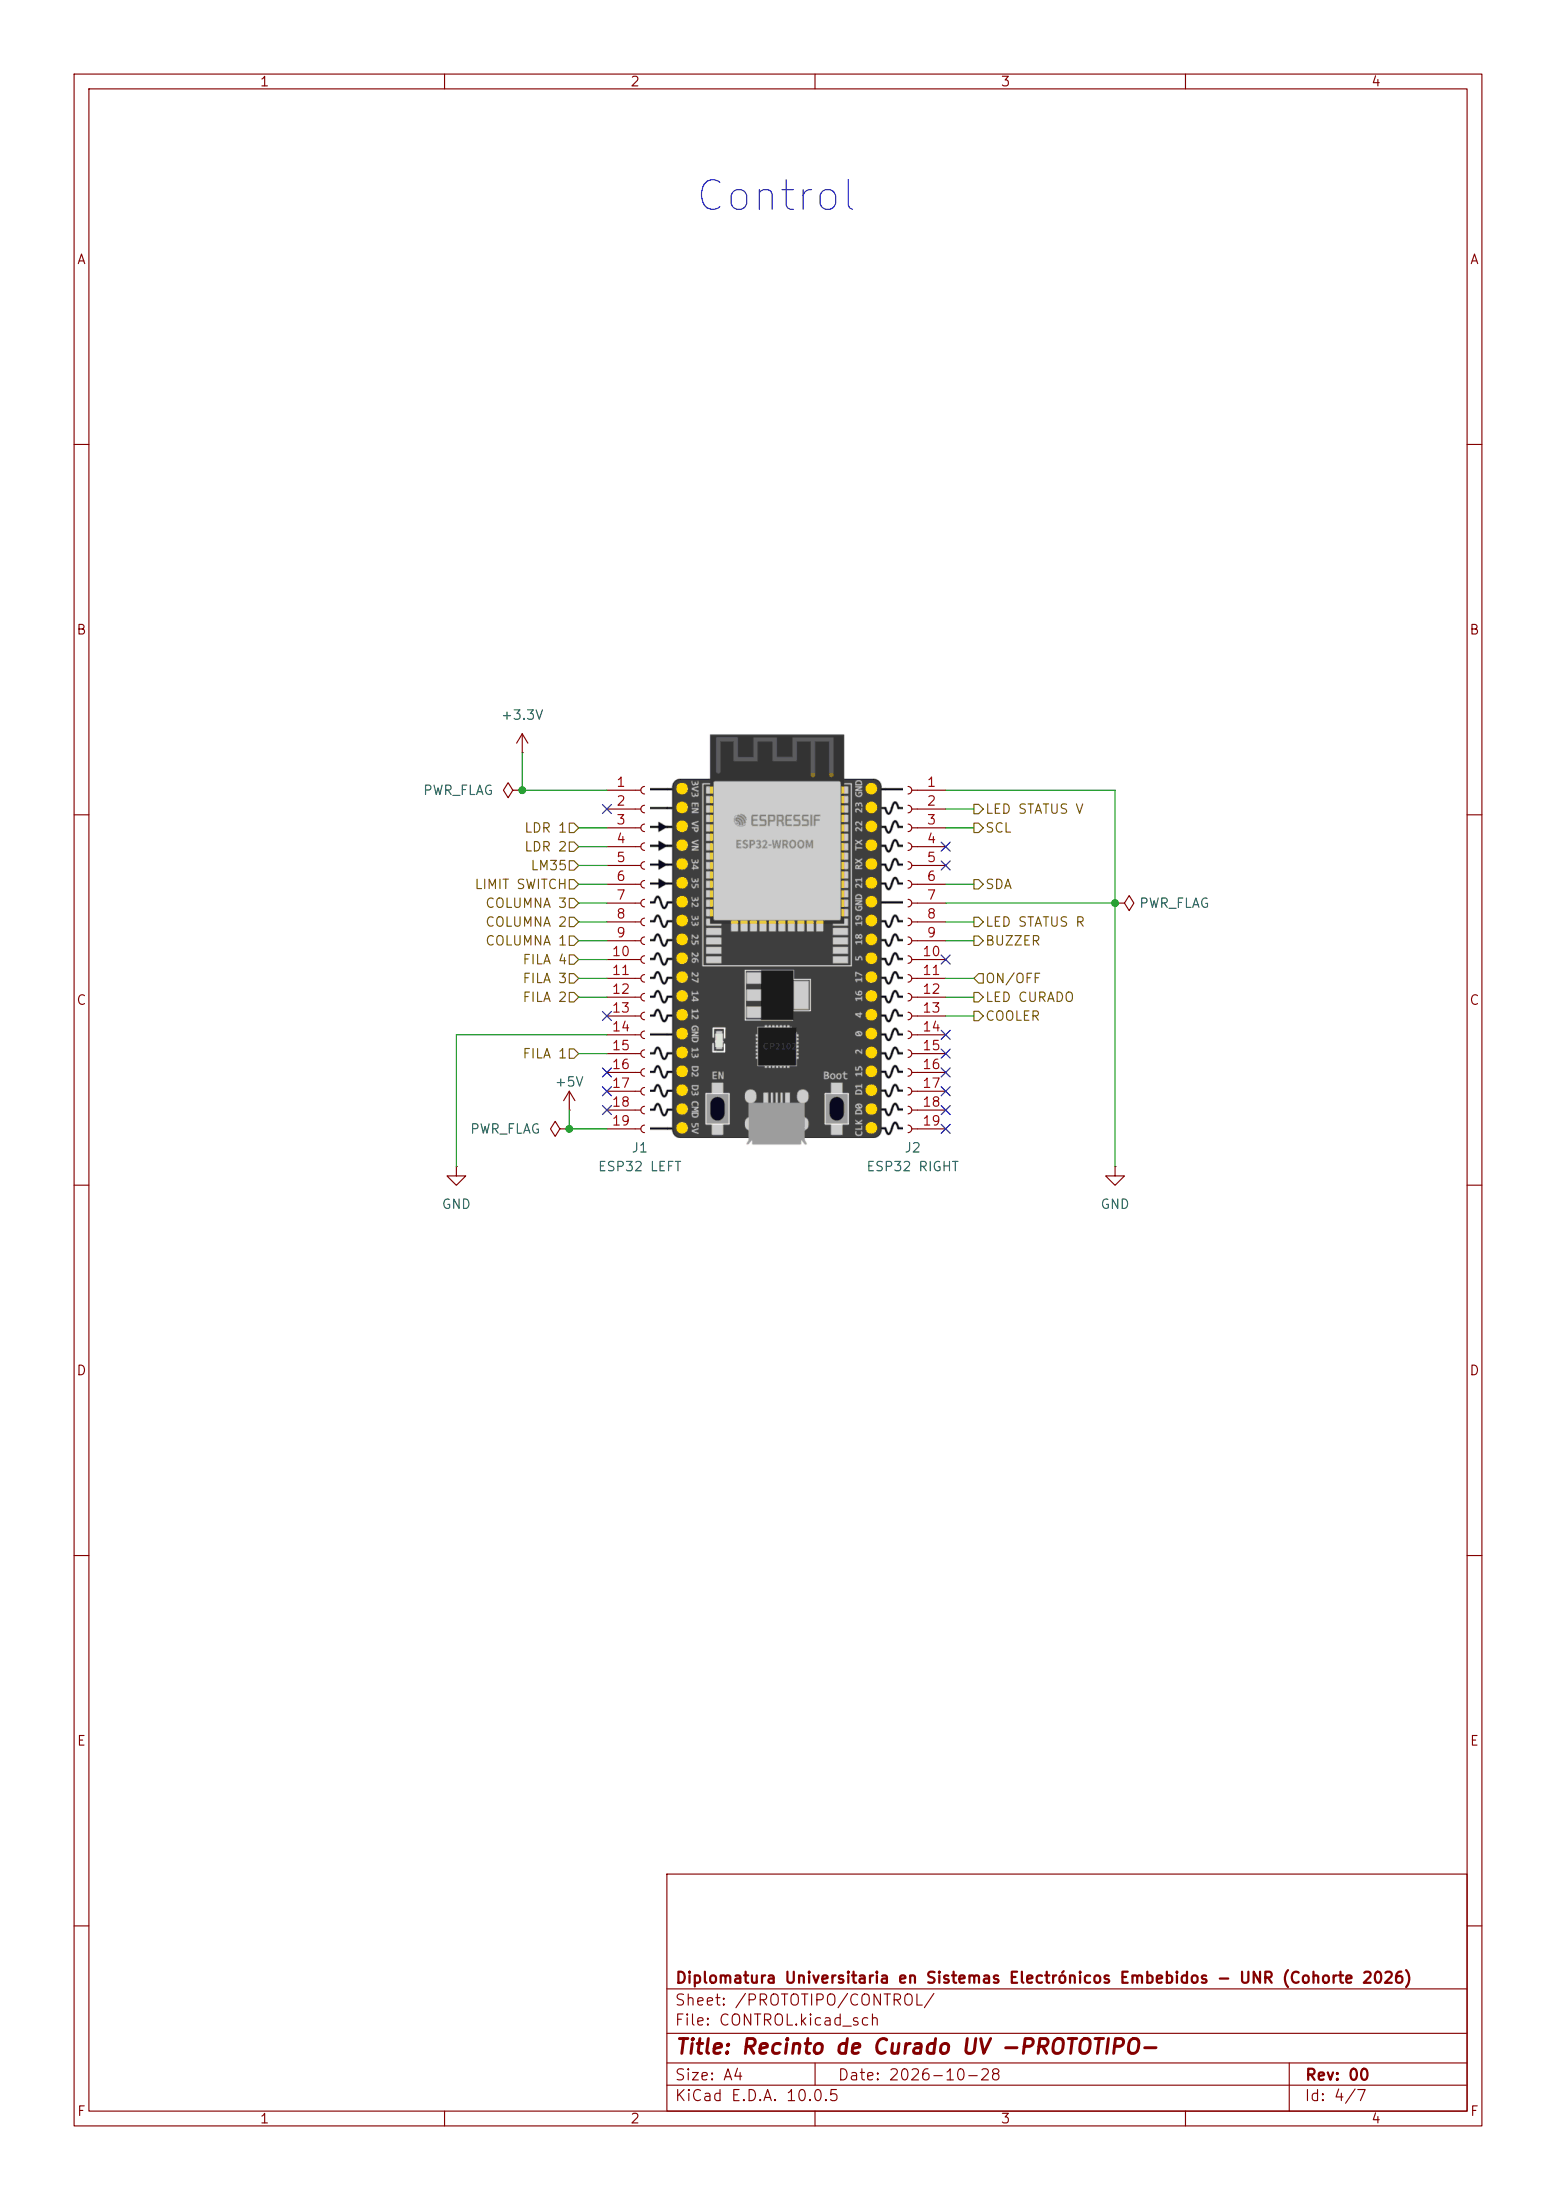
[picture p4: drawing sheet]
(kicad_sch
 (version 20260306)
 (generator "eeschema")
 (generator_version "10.0")
 (paper "A4" portrait)
 (title_block
  (title "Recinto de Curado UV -PROTOTIPO-")
  (date "2026-10-28")
  (rev "00")
  (company "Diplomatura Universitaria en Sistemas Electrónicos Embebidos - UNR (Cohorte 2026)"))
 (lib_symbols
  (symbol "Connector:Conn_01x19_Socket"
   (pin_names
    (offset 1.016) (hide yes)) (exclude_from_sim no) (in_bom yes) (on_board yes)
   (in_pos_files yes)
   (duplicate_pin_numbers_are_jumpers no)
   (property "Reference" "J" (at 0 25.4 0) (show_name no) (do_not_autoplace no) (effects (font (size 1.27 1.27))))
   (property "Value" "Conn_01x19_Socket" (at 0 -25.4 0) (show_name no) (do_not_autoplace no) (effects (font (size 1.27 1.27))))
   (property "Footprint" "" (at 0 0 0) (show_name no) (do_not_autoplace no) (hide yes) (effects (font (size 1.27 1.27))))
   (property "Datasheet" "" (at 0 0 0) (show_name no) (do_not_autoplace no) (hide yes) (effects (font (size 1.27 1.27))))
   (property "Description" "Generic connector, single row, 01x19, script generated" (at 0 0 0) (show_name no) (do_not_autoplace no) (hide yes) (effects (font (size 1.27 1.27))))
   (property "ki_locked" "" (at 0 0 0) (show_name no) (do_not_autoplace no) (effects (font (size 1.27 1.27))))
   (symbol "Conn_01x19_Socket_1_1"
    (polyline (pts (xy -1.27 22.86) (xy -0.508 22.86)) (stroke (width 0.1524) (type default)) (fill (type none)))
    (polyline (pts (xy -1.27 20.32) (xy -0.508 20.32)) (stroke (width 0.1524) (type default)) (fill (type none)))
    (polyline (pts (xy -1.27 17.78) (xy -0.508 17.78)) (stroke (width 0.1524) (type default)) (fill (type none)))
    (polyline (pts (xy -1.27 15.24) (xy -0.508 15.24)) (stroke (width 0.1524) (type default)) (fill (type none)))
    (polyline (pts (xy -1.27 12.7) (xy -0.508 12.7)) (stroke (width 0.1524) (type default)) (fill (type none)))
    (polyline (pts (xy -1.27 10.16) (xy -0.508 10.16)) (stroke (width 0.1524) (type default)) (fill (type none)))
    (polyline (pts (xy -1.27 7.62) (xy -0.508 7.62)) (stroke (width 0.1524) (type default)) (fill (type none)))
    (polyline (pts (xy -1.27 5.08) (xy -0.508 5.08)) (stroke (width 0.1524) (type default)) (fill (type none)))
    (polyline (pts (xy -1.27 2.54) (xy -0.508 2.54)) (stroke (width 0.1524) (type default)) (fill (type none)))
    (polyline (pts (xy -1.27 0) (xy -0.508 0)) (stroke (width 0.1524) (type default)) (fill (type none)))
    (polyline (pts (xy -1.27 -2.54) (xy -0.508 -2.54)) (stroke (width 0.1524) (type default)) (fill (type none)))
    (polyline (pts (xy -1.27 -5.08) (xy -0.508 -5.08)) (stroke (width 0.1524) (type default)) (fill (type none)))
    (polyline (pts (xy -1.27 -7.62) (xy -0.508 -7.62)) (stroke (width 0.1524) (type default)) (fill (type none)))
    (polyline (pts (xy -1.27 -10.16) (xy -0.508 -10.16)) (stroke (width 0.1524) (type default)) (fill (type none)))
    (polyline (pts (xy -1.27 -12.7) (xy -0.508 -12.7)) (stroke (width 0.1524) (type default)) (fill (type none)))
    (polyline (pts (xy -1.27 -15.24) (xy -0.508 -15.24)) (stroke (width 0.1524) (type default)) (fill (type none)))
    (polyline (pts (xy -1.27 -17.78) (xy -0.508 -17.78)) (stroke (width 0.1524) (type default)) (fill (type none)))
    (polyline (pts (xy -1.27 -20.32) (xy -0.508 -20.32)) (stroke (width 0.1524) (type default)) (fill (type none)))
    (polyline (pts (xy -1.27 -22.86) (xy -0.508 -22.86)) (stroke (width 0.1524) (type default)) (fill (type none)))
    (arc (start 0 22.352) (mid -0.5058 22.86) (end 0 23.368) (stroke (width 0.1524) (type default)) (fill (type none)))
    (arc (start 0 19.812) (mid -0.5058 20.32) (end 0 20.828) (stroke (width 0.1524) (type default)) (fill (type none)))
    (arc (start 0 17.272) (mid -0.5058 17.78) (end 0 18.288) (stroke (width 0.1524) (type default)) (fill (type none)))
    (arc (start 0 14.732) (mid -0.5058 15.24) (end 0 15.748) (stroke (width 0.1524) (type default)) (fill (type none)))
    (arc (start 0 12.192) (mid -0.5058 12.7) (end 0 13.208) (stroke (width 0.1524) (type default)) (fill (type none)))
    (arc (start 0 9.652) (mid -0.5058 10.16) (end 0 10.668) (stroke (width 0.1524) (type default)) (fill (type none)))
    (arc (start 0 7.112) (mid -0.5058 7.62) (end 0 8.128) (stroke (width 0.1524) (type default)) (fill (type none)))
    (arc (start 0 4.572) (mid -0.5058 5.08) (end 0 5.588) (stroke (width 0.1524) (type default)) (fill (type none)))
    (arc (start 0 2.032) (mid -0.5058 2.54) (end 0 3.048) (stroke (width 0.1524) (type default)) (fill (type none)))
    (arc (start 0 -0.508) (mid -0.5058 0) (end 0 0.508) (stroke (width 0.1524) (type default)) (fill (type none)))
    (arc (start 0 -3.048) (mid -0.5058 -2.54) (end 0 -2.032) (stroke (width 0.1524) (type default)) (fill (type none)))
    (arc (start 0 -5.588) (mid -0.5058 -5.08) (end 0 -4.572) (stroke (width 0.1524) (type default)) (fill (type none)))
    (arc (start 0 -8.128) (mid -0.5058 -7.62) (end 0 -7.112) (stroke (width 0.1524) (type default)) (fill (type none)))
    (arc (start 0 -10.668) (mid -0.5058 -10.16) (end 0 -9.652) (stroke (width 0.1524) (type default)) (fill (type none)))
    (arc (start 0 -13.208) (mid -0.5058 -12.7) (end 0 -12.192) (stroke (width 0.1524) (type default)) (fill (type none)))
    (arc (start 0 -15.748) (mid -0.5058 -15.24) (end 0 -14.732) (stroke (width 0.1524) (type default)) (fill (type none)))
    (arc (start 0 -18.288) (mid -0.5058 -17.78) (end 0 -17.272) (stroke (width 0.1524) (type default)) (fill (type none)))
    (arc (start 0 -20.828) (mid -0.5058 -20.32) (end 0 -19.812) (stroke (width 0.1524) (type default)) (fill (type none)))
    (arc (start 0 -23.368) (mid -0.5058 -22.86) (end 0 -22.352) (stroke (width 0.1524) (type default)) (fill (type none)))
    (pin passive line (at -5.08 22.86 0) (length 3.81) (name "Pin_1" (effects (font (size 1.27 1.27)))) (number "1" (effects (font (size 1.27 1.27)))))
    (pin passive line (at -5.08 20.32 0) (length 3.81) (name "Pin_2" (effects (font (size 1.27 1.27)))) (number "2" (effects (font (size 1.27 1.27)))))
    (pin passive line (at -5.08 17.78 0) (length 3.81) (name "Pin_3" (effects (font (size 1.27 1.27)))) (number "3" (effects (font (size 1.27 1.27)))))
    (pin passive line (at -5.08 15.24 0) (length 3.81) (name "Pin_4" (effects (font (size 1.27 1.27)))) (number "4" (effects (font (size 1.27 1.27)))))
    (pin passive line (at -5.08 12.7 0) (length 3.81) (name "Pin_5" (effects (font (size 1.27 1.27)))) (number "5" (effects (font (size 1.27 1.27)))))
    (pin passive line (at -5.08 10.16 0) (length 3.81) (name "Pin_6" (effects (font (size 1.27 1.27)))) (number "6" (effects (font (size 1.27 1.27)))))
    (pin passive line (at -5.08 7.62 0) (length 3.81) (name "Pin_7" (effects (font (size 1.27 1.27)))) (number "7" (effects (font (size 1.27 1.27)))))
    (pin passive line (at -5.08 5.08 0) (length 3.81) (name "Pin_8" (effects (font (size 1.27 1.27)))) (number "8" (effects (font (size 1.27 1.27)))))
    (pin passive line (at -5.08 2.54 0) (length 3.81) (name "Pin_9" (effects (font (size 1.27 1.27)))) (number "9" (effects (font (size 1.27 1.27)))))
    (pin passive line (at -5.08 0 0) (length 3.81) (name "Pin_10" (effects (font (size 1.27 1.27)))) (number "10" (effects (font (size 1.27 1.27)))))
    (pin passive line (at -5.08 -2.54 0) (length 3.81) (name "Pin_11" (effects (font (size 1.27 1.27)))) (number "11" (effects (font (size 1.27 1.27)))))
    (pin passive line (at -5.08 -5.08 0) (length 3.81) (name "Pin_12" (effects (font (size 1.27 1.27)))) (number "12" (effects (font (size 1.27 1.27)))))
    (pin passive line (at -5.08 -7.62 0) (length 3.81) (name "Pin_13" (effects (font (size 1.27 1.27)))) (number "13" (effects (font (size 1.27 1.27)))))
    (pin passive line (at -5.08 -10.16 0) (length 3.81) (name "Pin_14" (effects (font (size 1.27 1.27)))) (number "14" (effects (font (size 1.27 1.27)))))
    (pin passive line (at -5.08 -12.7 0) (length 3.81) (name "Pin_15" (effects (font (size 1.27 1.27)))) (number "15" (effects (font (size 1.27 1.27)))))
    (pin passive line (at -5.08 -15.24 0) (length 3.81) (name "Pin_16" (effects (font (size 1.27 1.27)))) (number "16" (effects (font (size 1.27 1.27)))))
    (pin passive line (at -5.08 -17.78 0) (length 3.81) (name "Pin_17" (effects (font (size 1.27 1.27)))) (number "17" (effects (font (size 1.27 1.27)))))
    (pin passive line (at -5.08 -20.32 0) (length 3.81) (name "Pin_18" (effects (font (size 1.27 1.27)))) (number "18" (effects (font (size 1.27 1.27)))))
    (pin passive line (at -5.08 -22.86 0) (length 3.81) (name "Pin_19" (effects (font (size 1.27 1.27)))) (number "19" (effects (font (size 1.27 1.27))))))
   (embedded_fonts no))
  (symbol "power:+3.3V"
   (power global)
   (pin_numbers (hide yes))
   (pin_names
    (offset 0) (hide yes)) (exclude_from_sim no) (in_bom yes) (on_board yes)
   (in_pos_files yes)
   (duplicate_pin_numbers_are_jumpers no)
   (property "Reference" "#PWR" (at 0 -3.81 0) (show_name no) (do_not_autoplace no) (hide yes) (effects (font (size 1.27 1.27))))
   (property "Value" "+3.3V" (at 0 3.556 0) (show_name no) (do_not_autoplace no) (effects (font (size 1.27 1.27))))
   (property "Footprint" "" (at 0 0 0) (show_name no) (do_not_autoplace no) (hide yes) (effects (font (size 1.27 1.27))))
   (property "Datasheet" "" (at 0 0 0) (show_name no) (do_not_autoplace no) (hide yes) (effects (font (size 1.27 1.27))))
   (property "Description" "Power symbol creates a global label with name \"+3.3V\"" (at 0 0 0) (show_name no) (do_not_autoplace no) (hide yes) (effects (font (size 1.27 1.27))))
   (symbol "+3.3V_0_1"
    (polyline (pts (xy -0.762 1.27) (xy 0 2.54)) (stroke (width 0) (type default)) (fill (type none)))
    (polyline (pts (xy 0 2.54) (xy 0.762 1.27)) (stroke (width 0) (type default)) (fill (type none)))
    (polyline (pts (xy 0 0) (xy 0 2.54)) (stroke (width 0) (type default)) (fill (type none))))
   (symbol "+3.3V_1_1"
    (pin power_in line (at 0 0 90) (length 0) (name "" (effects (font (size 1.27 1.27)))) (number "1" (effects (font (size 1.27 1.27))))))
   (embedded_fonts no))
  (symbol "power:+5V"
   (power global)
   (pin_numbers (hide yes))
   (pin_names
    (offset 0) (hide yes)) (exclude_from_sim no) (in_bom yes) (on_board yes)
   (in_pos_files yes)
   (duplicate_pin_numbers_are_jumpers no)
   (property "Reference" "#PWR" (at 0 -3.81 0) (show_name no) (do_not_autoplace no) (hide yes) (effects (font (size 1.27 1.27))))
   (property "Value" "+5V" (at 0 3.556 0) (show_name no) (do_not_autoplace no) (effects (font (size 1.27 1.27))))
   (property "Footprint" "" (at 0 0 0) (show_name no) (do_not_autoplace no) (hide yes) (effects (font (size 1.27 1.27))))
   (property "Datasheet" "" (at 0 0 0) (show_name no) (do_not_autoplace no) (hide yes) (effects (font (size 1.27 1.27))))
   (property "Description" "Power symbol creates a global label with name \"+5V\"" (at 0 0 0) (show_name no) (do_not_autoplace no) (hide yes) (effects (font (size 1.27 1.27))))
   (symbol "+5V_0_1"
    (polyline (pts (xy -0.762 1.27) (xy 0 2.54)) (stroke (width 0) (type default)) (fill (type none)))
    (polyline (pts (xy 0 2.54) (xy 0.762 1.27)) (stroke (width 0) (type default)) (fill (type none)))
    (polyline (pts (xy 0 0) (xy 0 2.54)) (stroke (width 0) (type default)) (fill (type none))))
   (symbol "+5V_1_1"
    (pin power_in line (at 0 0 90) (length 0) (name "" (effects (font (size 1.27 1.27)))) (number "1" (effects (font (size 1.27 1.27))))))
   (embedded_fonts no))
  (symbol "power:GND"
   (power global)
   (pin_numbers (hide yes))
   (pin_names
    (offset 0) (hide yes)) (exclude_from_sim no) (in_bom yes) (on_board yes)
   (in_pos_files yes)
   (duplicate_pin_numbers_are_jumpers no)
   (property "Reference" "#PWR" (at 0 -6.35 0) (show_name no) (do_not_autoplace no) (hide yes) (effects (font (size 1.27 1.27))))
   (property "Value" "GND" (at 0 -3.81 0) (show_name no) (do_not_autoplace no) (effects (font (size 1.27 1.27))))
   (property "Footprint" "" (at 0 0 0) (show_name no) (do_not_autoplace no) (hide yes) (effects (font (size 1.27 1.27))))
   (property "Datasheet" "" (at 0 0 0) (show_name no) (do_not_autoplace no) (hide yes) (effects (font (size 1.27 1.27))))
   (property "Description" "Power symbol creates a global label with name \"GND\" , ground" (at 0 0 0) (show_name no) (do_not_autoplace no) (hide yes) (effects (font (size 1.27 1.27))))
   (symbol "GND_0_1"
    (polyline (pts (xy 0 0) (xy 0 -1.27) (xy 1.27 -1.27) (xy 0 -2.54) (xy -1.27 -1.27) (xy 0 -1.27)) (stroke (width 0) (type default)) (fill (type none))))
   (symbol "GND_1_1"
    (pin power_in line (at 0 0 270) (length 0) (name "" (effects (font (size 1.27 1.27)))) (number "1" (effects (font (size 1.27 1.27))))))
   (embedded_fonts no))
  (symbol "power:PWR_FLAG"
   (power global)
   (pin_numbers (hide yes))
   (pin_names
    (offset 0) (hide yes)) (exclude_from_sim no) (in_bom yes) (on_board yes)
   (in_pos_files yes)
   (duplicate_pin_numbers_are_jumpers no)
   (property "Reference" "#FLG" (at 0 1.905 0) (show_name no) (do_not_autoplace no) (hide yes) (effects (font (size 1.27 1.27))))
   (property "Value" "PWR_FLAG" (at 0 3.81 0) (show_name no) (do_not_autoplace no) (effects (font (size 1.27 1.27))))
   (property "Footprint" "" (at 0 0 0) (show_name no) (do_not_autoplace no) (hide yes) (effects (font (size 1.27 1.27))))
   (property "Datasheet" "" (at 0 0 0) (show_name no) (do_not_autoplace no) (hide yes) (effects (font (size 1.27 1.27))))
   (property "Description" "Special symbol for telling ERC where power comes from" (at 0 0 0) (show_name no) (do_not_autoplace no) (hide yes) (effects (font (size 1.27 1.27))))
   (symbol "PWR_FLAG_0_0"
    (pin power_out line (at 0 0 90) (length 0) (name "" (effects (font (size 1.27 1.27)))) (number "1" (effects (font (size 1.27 1.27))))))
   (symbol "PWR_FLAG_0_1"
    (polyline (pts (xy 0 0) (xy 0 1.27) (xy -1.016 1.905) (xy 0 2.54) (xy 1.016 1.905) (xy 0 1.27)) (stroke (width 0) (type default)) (fill (type none))))
   (embedded_fonts no)))
 (text "Control"
  (exclude_from_sim no)
  (at 104.775 26.67 0)
  (effects (font (size 4 4))))
 (junction
  (at 70.485 106.68)
  (diameter 0)
  (color 0 0 0 0))
 (junction
  (at 150.495 121.92)
  (diameter 0)
  (color 0 0 0 0))
 (junction
  (at 76.835 152.4)
  (diameter 0)
  (color 0 0 0 0))
 (no_connect
  (at 127.635 142.24))
 (no_connect
  (at 81.915 144.78))
 (no_connect
  (at 81.915 149.86))
 (no_connect
  (at 81.915 137.16))
 (no_connect
  (at 81.915 147.32))
 (no_connect
  (at 81.915 109.22))
 (no_connect
  (at 127.635 144.78))
 (no_connect
  (at 127.635 147.32))
 (no_connect
  (at 127.635 139.7))
 (no_connect
  (at 127.635 116.84))
 (no_connect
  (at 127.635 152.4))
 (no_connect
  (at 127.635 114.3))
 (no_connect
  (at 127.635 129.54))
 (no_connect
  (at 127.635 149.86))
 (wire
  (pts (xy 81.915 152.4) (xy 76.835 152.4))
  (stroke (width 0) (type default)))
 (wire
  (pts (xy 127.635 132.08) (xy 131.445 132.08))
  (stroke (width 0) (type default)))
 (wire
  (pts (xy 78.105 114.3) (xy 81.915 114.3))
  (stroke (width 0) (type default)))
 (wire
  (pts (xy 61.595 139.7) (xy 61.595 157.48))
  (stroke (width 0) (type default)))
 (wire
  (pts (xy 78.105 129.54) (xy 81.915 129.54))
  (stroke (width 0) (type default)))
 (wire
  (pts (xy 150.495 106.68) (xy 150.495 121.92))
  (stroke (width 0) (type default)))
 (wire
  (pts (xy 127.635 111.76) (xy 131.445 111.76))
  (stroke (width 0) (type default)))
 (wire
  (pts (xy 78.105 142.24) (xy 81.915 142.24))
  (stroke (width 0) (type default)))
 (wire
  (pts (xy 78.105 119.38) (xy 81.915 119.38))
  (stroke (width 0) (type default)))
 (wire
  (pts (xy 127.635 106.68) (xy 150.495 106.68))
  (stroke (width 0) (type default)))
 (wire
  (pts (xy 78.105 116.84) (xy 81.915 116.84))
  (stroke (width 0) (type default)))
 (wire
  (pts (xy 78.105 124.46) (xy 81.915 124.46))
  (stroke (width 0) (type default)))
 (wire
  (pts (xy 127.635 109.22) (xy 131.445 109.22))
  (stroke (width 0) (type default)))
 (wire
  (pts (xy 81.915 139.7) (xy 61.595 139.7))
  (stroke (width 0) (type default)))
 (wire
  (pts (xy 70.485 106.68) (xy 70.485 101.6))
  (stroke (width 0) (type default)))
 (wire
  (pts (xy 127.635 121.92) (xy 150.495 121.92))
  (stroke (width 0) (type default)))
 (wire
  (pts (xy 78.105 111.76) (xy 81.915 111.76))
  (stroke (width 0) (type default)))
 (wire
  (pts (xy 78.105 134.62) (xy 81.915 134.62))
  (stroke (width 0) (type default)))
 (wire
  (pts (xy 127.635 134.62) (xy 131.445 134.62))
  (stroke (width 0) (type default)))
 (wire
  (pts (xy 78.105 121.92) (xy 81.915 121.92))
  (stroke (width 0) (type default)))
 (wire
  (pts (xy 127.635 119.38) (xy 131.445 119.38))
  (stroke (width 0) (type default)))
 (wire
  (pts (xy 81.915 106.68) (xy 70.485 106.68))
  (stroke (width 0) (type default)))
 (wire
  (pts (xy 127.635 127) (xy 131.445 127))
  (stroke (width 0) (type default)))
 (wire
  (pts (xy 127.635 137.16) (xy 131.445 137.16))
  (stroke (width 0) (type default)))
 (wire
  (pts (xy 78.105 132.08) (xy 81.915 132.08))
  (stroke (width 0) (type default)))
 (wire
  (pts (xy 150.495 121.92) (xy 150.495 157.48))
  (stroke (width 0) (type default)))
 (wire
  (pts (xy 76.835 152.4) (xy 76.835 149.86))
  (stroke (width 0) (type default)))
 (wire
  (pts (xy 78.105 127) (xy 81.915 127))
  (stroke (width 0) (type default)))
 (wire
  (pts (xy 127.635 124.46) (xy 131.445 124.46))
  (stroke (width 0) (type default)))
 (image
  (at 104.775 126.365)
  (scale 0.952708)
  (data))
 (hierarchical_label "LIMIT SWITCH"
  (shape input)
  (at 78.105 119.38 180)
  (effects (font (size 1.27 1.27)) (justify right)))
 (hierarchical_label "FILA 1"
  (shape input)
  (at 78.105 142.24 180)
  (effects (font (size 1.27 1.27)) (justify right)))
 (hierarchical_label "ON{slash}OFF"
  (shape input)
  (at 131.445 132.08 0)
  (effects (font (size 1.27 1.27)) (justify left)))
 (hierarchical_label "FILA 4"
  (shape input)
  (at 78.105 129.54 180)
  (effects (font (size 1.27 1.27)) (justify right)))
 (hierarchical_label "SCL"
  (shape output)
  (at 131.445 111.76 0)
  (effects (font (size 1.27 1.27)) (justify left)))
 (hierarchical_label "LED CURADO"
  (shape output)
  (at 131.445 134.62 0)
  (effects (font (size 1.27 1.27)) (justify left)))
 (hierarchical_label "COLUMNA 1"
  (shape input)
  (at 78.105 127 180)
  (effects (font (size 1.27 1.27)) (justify right)))
 (hierarchical_label "LM35"
  (shape input)
  (at 78.105 116.84 180)
  (effects (font (size 1.27 1.27)) (justify right)))
 (hierarchical_label "LED STATUS V"
  (shape output)
  (at 131.445 109.22 0)
  (effects (font (size 1.27 1.27)) (justify left)))
 (hierarchical_label "SDA"
  (shape output)
  (at 131.445 119.38 0)
  (effects (font (size 1.27 1.27)) (justify left)))
 (hierarchical_label "FILA 2"
  (shape input)
  (at 78.105 134.62 180)
  (effects (font (size 1.27 1.27)) (justify right)))
 (hierarchical_label "LDR 1"
  (shape input)
  (at 78.105 111.76 180)
  (effects (font (size 1.27 1.27)) (justify right)))
 (hierarchical_label "COLUMNA 2"
  (shape input)
  (at 78.105 124.46 180)
  (effects (font (size 1.27 1.27)) (justify right)))
 (hierarchical_label "BUZZER"
  (shape output)
  (at 131.445 127 0)
  (effects (font (size 1.27 1.27)) (justify left)))
 (hierarchical_label "FILA 3"
  (shape input)
  (at 78.105 132.08 180)
  (effects (font (size 1.27 1.27)) (justify right)))
 (hierarchical_label "COLUMNA 3"
  (shape input)
  (at 78.105 121.92 180)
  (effects (font (size 1.27 1.27)) (justify right)))
 (hierarchical_label "LED STATUS R"
  (shape output)
  (at 131.445 124.46 0)
  (effects (font (size 1.27 1.27)) (justify left)))
 (hierarchical_label "COOLER"
  (shape output)
  (at 131.445 137.16 0)
  (effects (font (size 1.27 1.27)) (justify left)))
 (hierarchical_label "LDR 2"
  (shape input)
  (at 78.105 114.3 180)
  (effects (font (size 1.27 1.27)) (justify right)))
 (symbol
  (lib_id "Connector:Conn_01x19_Socket")
  (at 86.995 129.54 0)
  (unit 1)
  (body_style 1)
  (exclude_from_sim no)
  (in_bom yes)
  (on_board yes)
  (in_pos_files yes)
  (dnp no)
  (property "Reference" "J1" (at 86.36 154.94 0) (show_name no) (do_not_autoplace no) (effects (font (size 1.27 1.27))))
  (property "Value" "ESP32 LEFT" (at 86.36 157.48 0) (show_name no) (do_not_autoplace no) (effects (font (size 1.27 1.27))))
  (property "Footprint" "Connector_PinSocket_2.54mm:PinSocket_1x19_P2.54mm_Vertical" (at 86.995 129.54 0) (hide yes) (show_name no) (do_not_autoplace no) (effects (font (size 1.27 1.27))))
  (property "Datasheet" "" (at 86.995 129.54 0) (hide yes) (show_name no) (do_not_autoplace no) (effects (font (size 1.27 1.27))))
  (property "Description" "Pin Socket 1x19, P2.54mm" (at 86.995 129.54 0) (hide yes) (show_name no) (do_not_autoplace no) (effects (font (size 1.27 1.27))))
  (pin "17")
  (pin "19")
  (pin "8")
  (pin "1")
  (pin "9")
  (pin "12")
  (pin "5")
  (pin "2")
  (pin "11")
  (pin "14")
  (pin "13")
  (pin "3")
  (pin "4")
  (pin "7")
  (pin "10")
  (pin "15")
  (pin "6")
  (pin "16")
  (pin "18"))
 (symbol
  (lib_id "power:+3.3V")
  (at 70.485 101.6 0)
  (unit 1)
  (body_style 1)
  (exclude_from_sim no)
  (in_bom yes)
  (on_board yes)
  (in_pos_files yes)
  (dnp no)
  (fields_autoplaced yes)
  (property "Reference" "#PWR04" (at 70.485 105.41 0) (hide yes) (show_name no) (do_not_autoplace no) (effects (font (size 1.27 1.27))))
  (property "Value" "+3.3V" (at 70.485 96.52 0) (show_name no) (do_not_autoplace no) (effects (font (size 1.27 1.27))))
  (property "Footprint" "" (at 70.485 101.6 0) (hide yes) (show_name no) (do_not_autoplace no) (effects (font (size 1.27 1.27))))
  (property "Datasheet" "" (at 70.485 101.6 0) (hide yes) (show_name no) (do_not_autoplace no) (effects (font (size 1.27 1.27))))
  (property "Description" "Power symbol creates a global label with name \"+3.3V\"" (at 70.485 101.6 0) (hide yes) (show_name no) (do_not_autoplace no) (effects (font (size 1.27 1.27))))
  (pin "1"))
 (symbol
  (lib_id "power:+5V")
  (at 76.835 149.86 0)
  (unit 1)
  (body_style 1)
  (exclude_from_sim no)
  (in_bom yes)
  (on_board yes)
  (in_pos_files yes)
  (dnp no)
  (property "Reference" "#PWR09" (at 76.835 153.67 0) (hide yes) (show_name no) (do_not_autoplace no) (effects (font (size 1.27 1.27))))
  (property "Value" "+5V" (at 76.835 146.05 0) (show_name no) (do_not_autoplace no) (effects (font (size 1.27 1.27))))
  (property "Footprint" "" (at 76.835 149.86 0) (hide yes) (show_name no) (do_not_autoplace no) (effects (font (size 1.27 1.27))))
  (property "Datasheet" "" (at 76.835 149.86 0) (hide yes) (show_name no) (do_not_autoplace no) (effects (font (size 1.27 1.27))))
  (property "Description" "Power symbol creates a global label with name \"+5V\"" (at 76.835 149.86 0) (hide yes) (show_name no) (do_not_autoplace no) (effects (font (size 1.27 1.27))))
  (pin "1"))
 (symbol
  (lib_id "power:GND")
  (at 150.495 157.48 0)
  (unit 1)
  (body_style 1)
  (exclude_from_sim no)
  (in_bom yes)
  (on_board yes)
  (in_pos_files yes)
  (dnp no)
  (fields_autoplaced yes)
  (property "Reference" "#PWR03" (at 150.495 163.83 0) (hide yes) (show_name no) (do_not_autoplace no) (effects (font (size 1.27 1.27))))
  (property "Value" "GND" (at 150.495 162.56 0) (show_name no) (do_not_autoplace no) (effects (font (size 1.27 1.27))))
  (property "Footprint" "" (at 150.495 157.48 0) (hide yes) (show_name no) (do_not_autoplace no) (effects (font (size 1.27 1.27))))
  (property "Datasheet" "" (at 150.495 157.48 0) (hide yes) (show_name no) (do_not_autoplace no) (effects (font (size 1.27 1.27))))
  (property "Description" "Power symbol creates a global label with name \"GND\" , ground" (at 150.495 157.48 0) (hide yes) (show_name no) (do_not_autoplace no) (effects (font (size 1.27 1.27))))
  (pin "1"))
 (symbol
  (lib_id "power:PWR_FLAG")
  (at 76.835 152.4 90)
  (unit 1)
  (body_style 1)
  (exclude_from_sim no)
  (in_bom yes)
  (on_board yes)
  (in_pos_files yes)
  (dnp no)
  (fields_autoplaced yes)
  (property "Reference" "#FLG02" (at 74.93 152.4 0) (hide yes) (show_name no) (do_not_autoplace no) (effects (font (size 1.27 1.27))))
  (property "Value" "PWR_FLAG" (at 73.025 152.3999 90) (show_name no) (do_not_autoplace no) (effects (font (size 1.27 1.27)) (justify left)))
  (property "Footprint" "" (at 76.835 152.4 0) (hide yes) (show_name no) (do_not_autoplace no) (effects (font (size 1.27 1.27))))
  (property "Datasheet" "" (at 76.835 152.4 0) (hide yes) (show_name no) (do_not_autoplace no) (effects (font (size 1.27 1.27))))
  (property "Description" "Special symbol for telling ERC where power comes from" (at 76.835 152.4 0) (hide yes) (show_name no) (do_not_autoplace no) (effects (font (size 1.27 1.27))))
  (pin "1"))
 (symbol
  (lib_id "Connector:Conn_01x19_Socket")
  (at 122.555 129.54 0)
  (mirror y)
  (unit 1)
  (body_style 1)
  (exclude_from_sim no)
  (in_bom yes)
  (on_board yes)
  (in_pos_files yes)
  (dnp no)
  (property "Reference" "J2" (at 123.19 154.94 0) (show_name no) (do_not_autoplace no) (effects (font (size 1.27 1.27))))
  (property "Value" "ESP32 RIGHT" (at 123.19 157.48 0) (show_name no) (do_not_autoplace no) (effects (font (size 1.27 1.27))))
  (property "Footprint" "Connector_PinSocket_2.54mm:PinSocket_1x19_P2.54mm_Vertical" (at 122.555 129.54 0) (hide yes) (show_name no) (do_not_autoplace no) (effects (font (size 1.27 1.27))))
  (property "Datasheet" "" (at 122.555 129.54 0) (hide yes) (show_name no) (do_not_autoplace no) (effects (font (size 1.27 1.27))))
  (property "Description" "Pin Socket 1x19, P2.54mm" (at 122.555 129.54 0) (hide yes) (show_name no) (do_not_autoplace no) (effects (font (size 1.27 1.27))))
  (pin "17")
  (pin "19")
  (pin "8")
  (pin "1")
  (pin "9")
  (pin "12")
  (pin "5")
  (pin "2")
  (pin "11")
  (pin "14")
  (pin "13")
  (pin "3")
  (pin "4")
  (pin "7")
  (pin "10")
  (pin "15")
  (pin "6")
  (pin "16")
  (pin "18"))
 (symbol
  (lib_id "power:PWR_FLAG")
  (at 150.495 121.92 270)
  (unit 1)
  (body_style 1)
  (exclude_from_sim no)
  (in_bom yes)
  (on_board yes)
  (in_pos_files yes)
  (dnp no)
  (fields_autoplaced yes)
  (property "Reference" "#FLG04" (at 152.4 121.92 0) (hide yes) (show_name no) (do_not_autoplace no) (effects (font (size 1.27 1.27))))
  (property "Value" "PWR_FLAG" (at 153.67 121.9199 90) (show_name no) (do_not_autoplace no) (effects (font (size 1.27 1.27)) (justify left)))
  (property "Footprint" "" (at 150.495 121.92 0) (hide yes) (show_name no) (do_not_autoplace no) (effects (font (size 1.27 1.27))))
  (property "Datasheet" "" (at 150.495 121.92 0) (hide yes) (show_name no) (do_not_autoplace no) (effects (font (size 1.27 1.27))))
  (property "Description" "Special symbol for telling ERC where power comes from" (at 150.495 121.92 0) (hide yes) (show_name no) (do_not_autoplace no) (effects (font (size 1.27 1.27))))
  (pin "1"))
 (symbol
  (lib_id "power:PWR_FLAG")
  (at 70.485 106.68 90)
  (unit 1)
  (body_style 1)
  (exclude_from_sim no)
  (in_bom yes)
  (on_board yes)
  (in_pos_files yes)
  (dnp no)
  (fields_autoplaced yes)
  (property "Reference" "#FLG01" (at 68.58 106.68 0) (hide yes) (show_name no) (do_not_autoplace no) (effects (font (size 1.27 1.27))))
  (property "Value" "PWR_FLAG" (at 66.675 106.6799 90) (show_name no) (do_not_autoplace no) (effects (font (size 1.27 1.27)) (justify left)))
  (property "Footprint" "" (at 70.485 106.68 0) (hide yes) (show_name no) (do_not_autoplace no) (effects (font (size 1.27 1.27))))
  (property "Datasheet" "" (at 70.485 106.68 0) (hide yes) (show_name no) (do_not_autoplace no) (effects (font (size 1.27 1.27))))
  (property "Description" "Special symbol for telling ERC where power comes from" (at 70.485 106.68 0) (hide yes) (show_name no) (do_not_autoplace no) (effects (font (size 1.27 1.27))))
  (pin "1"))
 (symbol
  (lib_id "power:GND")
  (at 61.595 157.48 0)
  (unit 1)
  (body_style 1)
  (exclude_from_sim no)
  (in_bom yes)
  (on_board yes)
  (in_pos_files yes)
  (dnp no)
  (fields_autoplaced yes)
  (property "Reference" "#PWR02" (at 61.595 163.83 0) (hide yes) (show_name no) (do_not_autoplace no) (effects (font (size 1.27 1.27))))
  (property "Value" "GND" (at 61.595 162.56 0) (show_name no) (do_not_autoplace no) (effects (font (size 1.27 1.27))))
  (property "Footprint" "" (at 61.595 157.48 0) (hide yes) (show_name no) (do_not_autoplace no) (effects (font (size 1.27 1.27))))
  (property "Datasheet" "" (at 61.595 157.48 0) (hide yes) (show_name no) (do_not_autoplace no) (effects (font (size 1.27 1.27))))
  (property "Description" "Power symbol creates a global label with name \"GND\" , ground" (at 61.595 157.48 0) (hide yes) (show_name no) (do_not_autoplace no) (effects (font (size 1.27 1.27))))
  (pin "1")))
